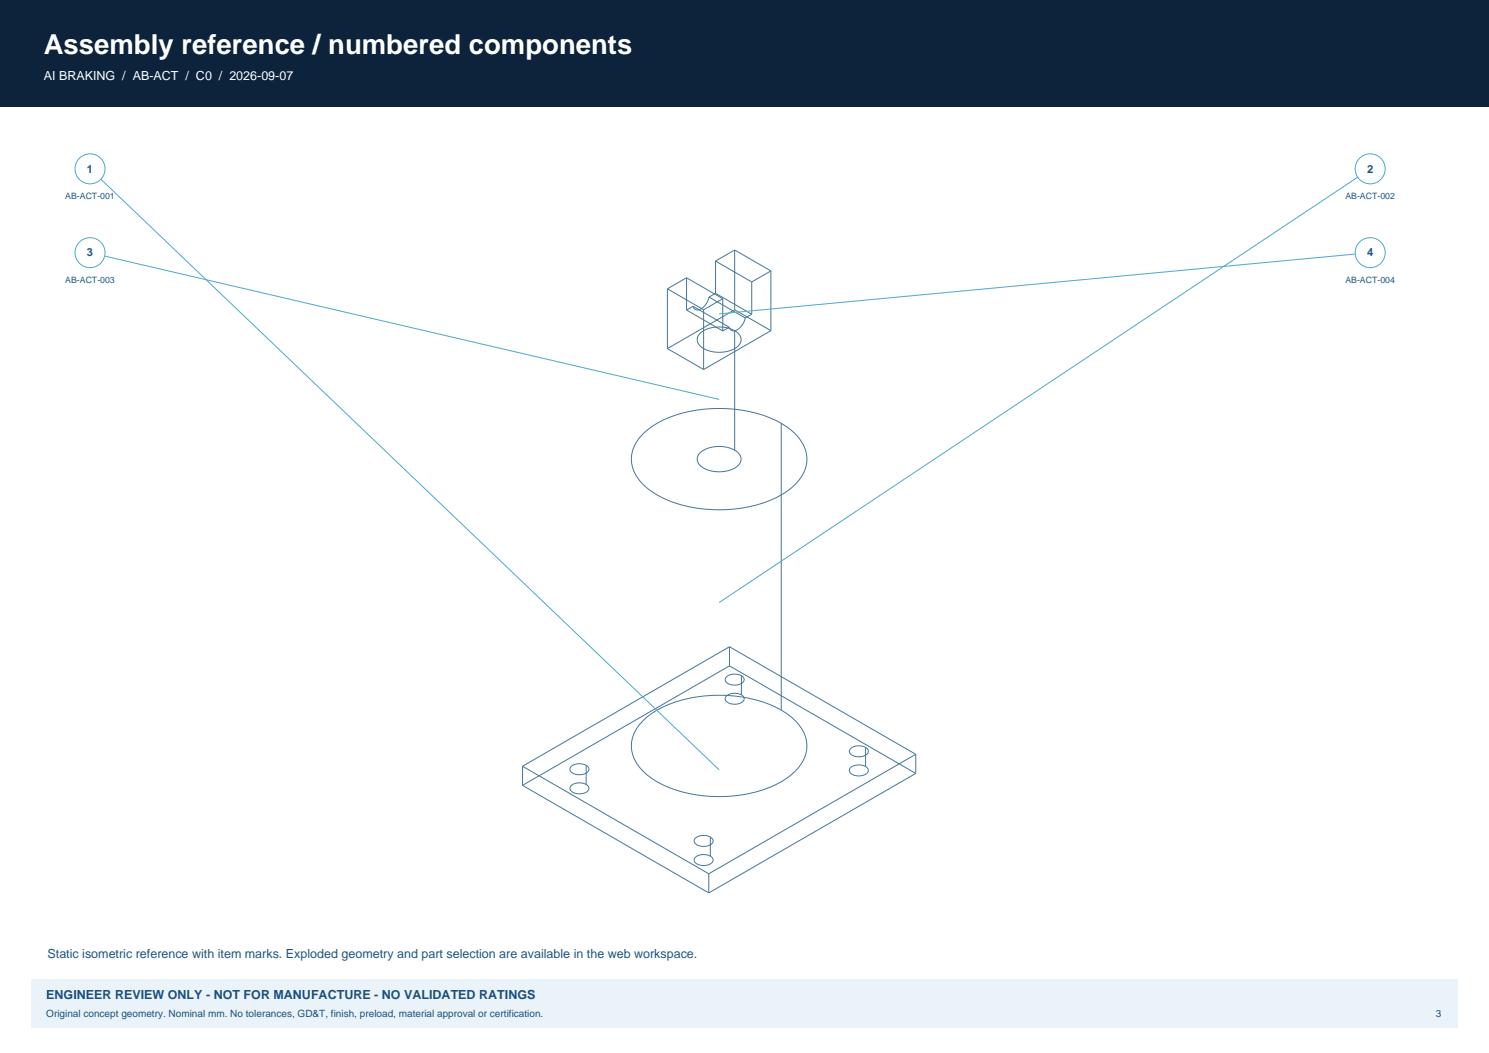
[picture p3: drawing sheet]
<svg xmlns="http://www.w3.org/2000/svg" width="420mm" height="297mm" viewBox="0 0 420 297" stroke-linecap="round" stroke-linejoin="round" font-family="sans-serif">
<path d="M0 0h420v30h-420z" fill-rule="evenodd" fill="#0d233b"/>
<path d="M8.8 276.2h402.4v13.7h-402.4z" fill-rule="evenodd" fill="#eaf3fa"/>
<g fill="none" stroke="#457798" stroke-width=".28">
<path d="M193.7 78.4l-5.4 3.1M193.7 78.4l10.2 5.8M193.7 78.4v9.1M201.8 73.6v9.1M201.8 73.6l10.2 5.9M207.2 70.5l-5.4 3.1M207.2 70.5v16.9M207.2 70.5l10.2 5.9M212 79.5v9.1M217.4 76.4l-5.4 3.1M217.4 76.4v16.9M188.3 81.5l10.2 5.9"/>
<path d="M188.3 81.5v16.8M188.3 98.3l10.2 5.9M193.7 87.5l10.2 5.9M195.5 86.4l-1.8 1.1M195.5 86.4l10.2 5.9M197.5 94a8.8 8.8 0 0 1 11 .3 2.58 2.58 0 0 1-1.3 4 8.9 8.9 0 0 1-10-1 2.3 2.3 0 0 1 .3-3.3zM198.5 87.4v16.8M200 83.8l-.8 2-1.5 1.3-1.4 .3-.5-.4-.3-.6M200 83.8l10.2 5.9M201.8 82.7l-1.8 1.1M201.8 82.7l10.2 5.9M203.9 84.2v9.2"/>
<path d="M203.9 84.2l-5.4 3.2M205.7 92.3l-1.8 1.1M207.2 93.3v33.7M207.2 87.4l-18.9 10.9M207.2 87.4l10.2 5.9M210.2 89.7l-.8 1.9-1.5 1.4-.8 .3h-.6l-.5-.4-.3-.6M212 88.6l-1.8 1.1M217.4 93.3l-18.9 10.9M220.4 119.4v80.9M181.4 122.4a29.6 29.6 0 0 1 19.3-7.1 33.9 33.9 0 0 1 22.4 6 10.1 10.1 0 0 1 4.1 10.7 15.2 15.2 0 0 1-8.4 8.5 39.1 39.1 0 0 1-33.5-.9 13.2 13.2 0 0 1-7.1-8.9 9.6 9.6 0 0 1 3.2-8.3zM197.5 127.7a8.8 8.8 0 0 1 11 .3 2.58 2.58 0 0 1-1.3 4 8.9 8.9 0 0 1-10-1 2.3 2.3 0 0 1 .3-3.3zM204.9 190.9a3.5 3.5 0 0 1 5 .5 2.09 2.09 0 0 1-2.7 1.8 2.09 2.09 0 0 1-2.6-1.8z"/>
<path d="M204.9 196.3a3.5 3.5 0 0 1 5 .5 2.09 2.09 0 0 1-2.7 1.8 2.09 2.09 0 0 1-2.6-1.8zM205.8 182.4l-58.4 33.7M205.8 182.4l52.5 30.4M205.8 187.8l-58.4 33.7M205.8 182.4v5.4M205.8 187.8l52.5 30.3M209.1 190.6v5.4M147.4 216.1l52.5 30.4M147.4 216.1v5.4M161.1 216.2a3.5 3.5 0 0 1 5 .5 2.09 2.09 0 0 1-2.7 1.8 2.09 2.09 0 0 1-2.6-1.8zM165.3 215.9v5.4M181.4 203.2a29.6 29.6 0 0 1 19.3-7.1 33.9 33.9 0 0 1 22.4 6.1 10.1 10.1 0 0 1 4.1 10.7 15.2 15.2 0 0 1-8.4 8.4 39.1 39.1 0 0 1-33.5-.8 13.2 13.2 0 0 1-7.1-8.9 9.6 9.6 0 0 1 3.2-8.4z"/>
<path d="M239.9 211.1a3.5 3.5 0 0 1 5 .5 2.09 2.09 0 0 1-2.6 1.9 2.09 2.09 0 0 1-2.7-1.9zM239.9 216.5a3.5 3.5 0 0 1 5 .5 2.09 2.09 0 0 1-2.6 1.9 2.09 2.09 0 0 1-2.7-1.9zM244.1 210.8v5.4M258.3 218.1l-58.4 33.7M258.3 212.8v5.3M258.3 212.8l-58.4 33.7M147.4 221.5l52.5 30.3M161.1 221.6a3.5 3.5 0 0 1 5 .5 2.09 2.09 0 0 1-2.7 1.8 2.09 2.09 0 0 1-2.6-1.8zM196.1 236.4a3.5 3.5 0 0 1 5 .5 2.09 2.09 0 0 1-2.6 1.8 2.09 2.09 0 0 1-2.7-1.8zM200.4 236.1v5.4M196.1 241.8a3.5 3.5 0 0 1 5 .5 2.09 2.09 0 0 1-2.6 1.8 2.09 2.09 0 0 1-2.7-1.8zM199.9 246.5v5.3"/>
</g>
<path d="M25.4 47.6l177.4 169.5" fill="none" stroke="#4da8d0" stroke-width=".28"/>
<circle cx="25.4" cy="47.6" r="4.2" fill="#fff" stroke="#4da8d0" stroke-width=".28"/>
<path d="M386.5 47.6l-183.7 122.3" fill="none" stroke="#4da8d0" stroke-width=".28"/>
<circle cx="386.5" cy="47.6" r="4.2" fill="#fff" stroke="#4da8d0" stroke-width=".28"/>
<path d="M25.4 71.3l177.4 41.3" fill="none" stroke="#4da8d0" stroke-width=".28"/>
<circle cx="25.4" cy="71.3" r="4.2" fill="#fff" stroke="#4da8d0" stroke-width=".28"/>
<path d="M386.5 71.3l-183.7 17.2" fill="none" stroke="#4da8d0" stroke-width=".28"/>
<circle cx="386.5" cy="71.3" r="4.2" fill="#fff" stroke="#4da8d0" stroke-width=".28"/>
<text font-size="7.8" fill="#fff" x="12.3" y="15.2">Assembly reference / numbered components</text>
<text font-size="3.5" fill="#fff" x="12.3" y="22.6">AI BRAKING / AB-ACT / C0 / 2026-09-07</text>
<text font-size="3.5" fill="#20577d" x="13.4" y="270.2">Static isometric reference with item marks. Exploded geometry and part selection are available in the web workspace.</text>
<text font-size="3.5" fill="#1b4e80" x="13.1" y="281.8">ENGINEER REVIEW ONLY - NOT FOR MANUFACTURE - NO VALIDATED RATINGS</text>
<g font-size="3.2" fill="#20577d">
<text x="24.5" y="48.7">1</text>
<text x="385.6" y="48.7">2</text>
<text x="24.5" y="72.3">3</text>
<text x="385.6" y="72.3">4</text>
</g>
<g font-size="2.8" fill="#1b4e80">
<text x="13.1" y="286.8">Original concept geometry. Nominal mm. No tolerances, GD&amp;T, finish, preload, material approval or certification.</text>
<text x="405" y="286.8">3</text>
</g>
<g font-size="2.5" fill="#20577d">
<text x="18.4" y="56.1">AB-ACT-001</text>
<text x="379.5" y="56.1">AB-ACT-002</text>
<text x="18.4" y="79.7">AB-ACT-003</text>
<text x="379.5" y="79.7">AB-ACT-004</text>
</g>
</svg>
